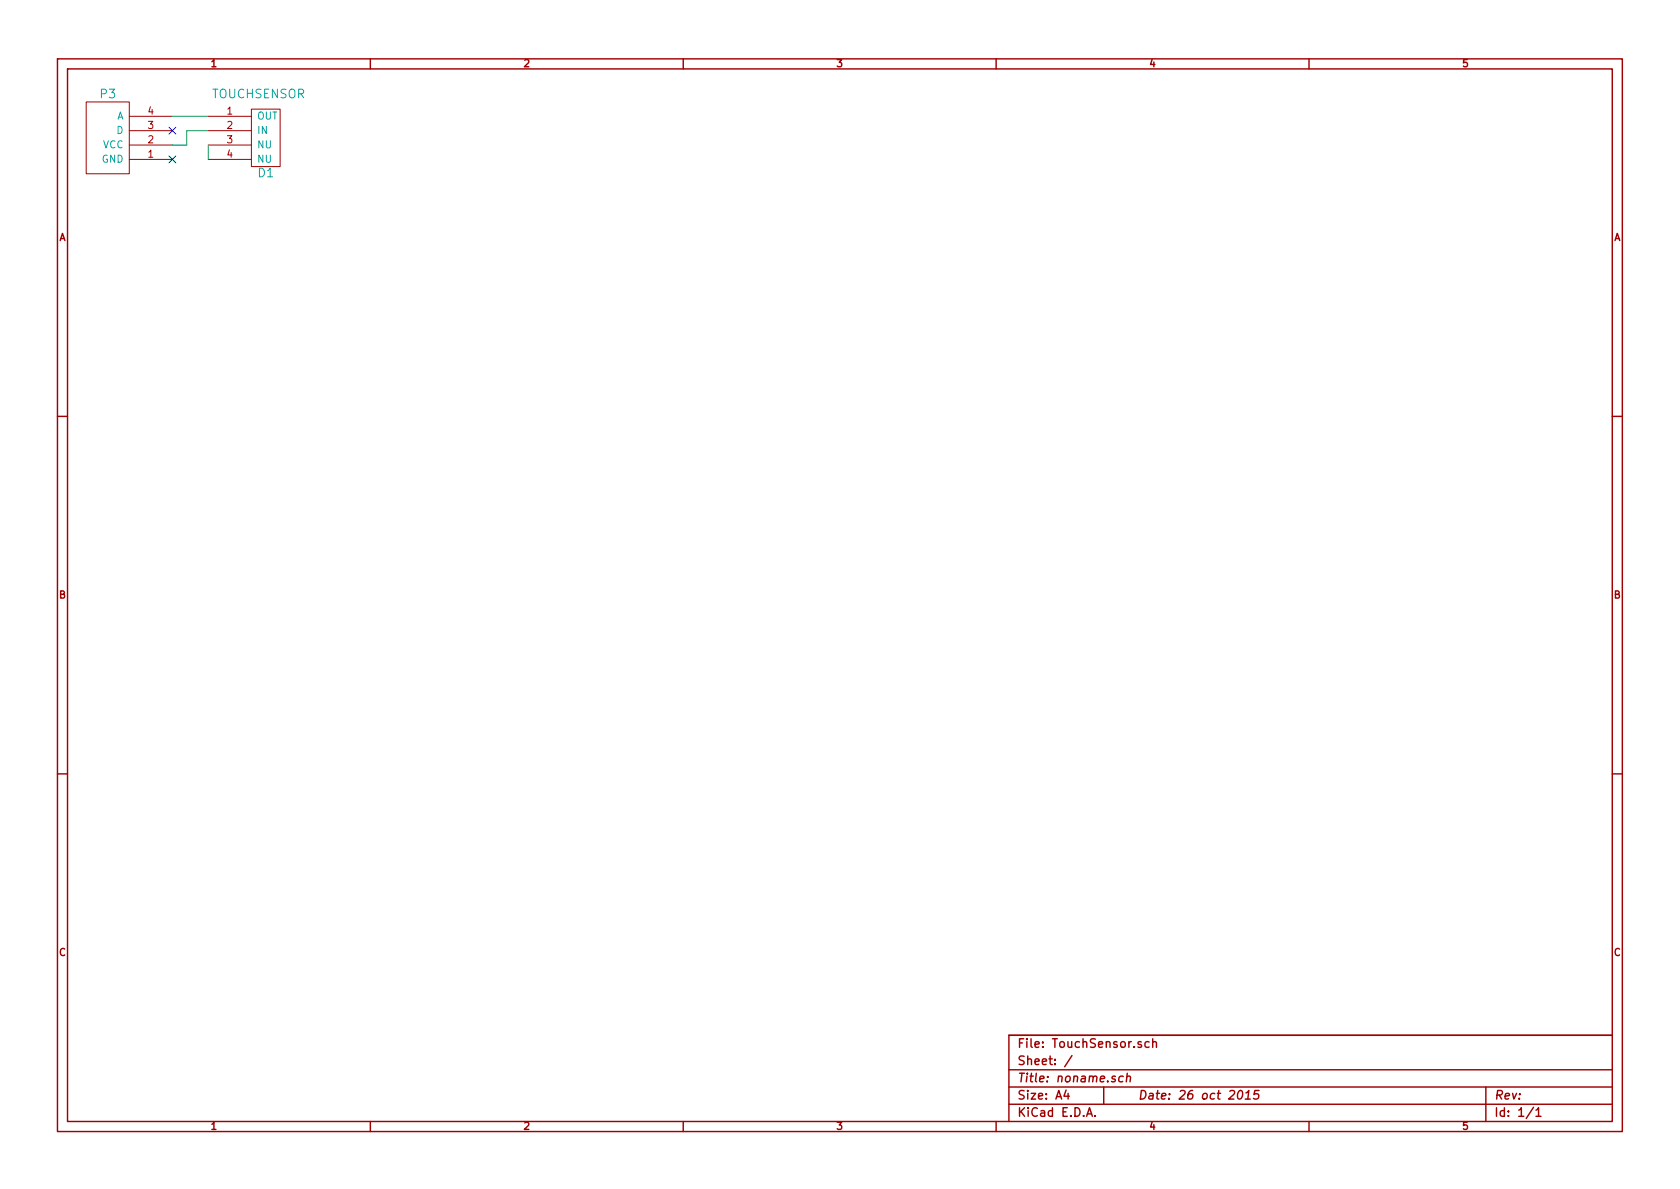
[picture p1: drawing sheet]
EESchema Schematic File Version 2
LIBS:Library
LIBS:TouchSensor-cache
EELAYER 27 0
EELAYER END
$Descr A4 11693 8268
encoding utf-8
Sheet 1 1
Title "noname.sch"
Date "26 oct 2015"
Rev ""
Comp ""
Comment1 ""
Comment2 ""
Comment3 ""
Comment4 ""
$EndDescr
$Comp
L SENSOR P3
U 1 1
P 600 1200
F 0 "P3" H 750 1750 60  0000 C CNN
F 1 "SENSOR" V 650 1450 60  0001 C CNN
F 2 "~" H 600 1200 60  0000 C CNN
F 3 "~" H 600 1200 60  0000 C CNN
	1    600  1200
	1    0    0    -1  
$EndComp
$Comp
L TOUCHSENSOR D1
U 1 1
P 1850 900
F 0 "D1" H 1850 600 60  0000 C CNN
F 1 "TOUCHSENSOR" H 1800 1150 60  0000 C CNN
F 2 "~" H 1850 900 60  0000 C CNN
F 3 "~" H 1850 900 60  0000 C CNN
	1    1850 900 
	1    0    0    -1  
$EndComp
Wire Wire Line
	1450 1000 1450 1100
NoConn ~ 1200 900 
NoConn ~ 1200 1100
Wire Wire Line
	1200 800  1450 800 
Wire Wire Line
	1200 1000 1300 1000
Wire Wire Line
	1300 1000 1300 900 
Wire Wire Line
	1300 900  1450 900 
$EndSCHEMATC
